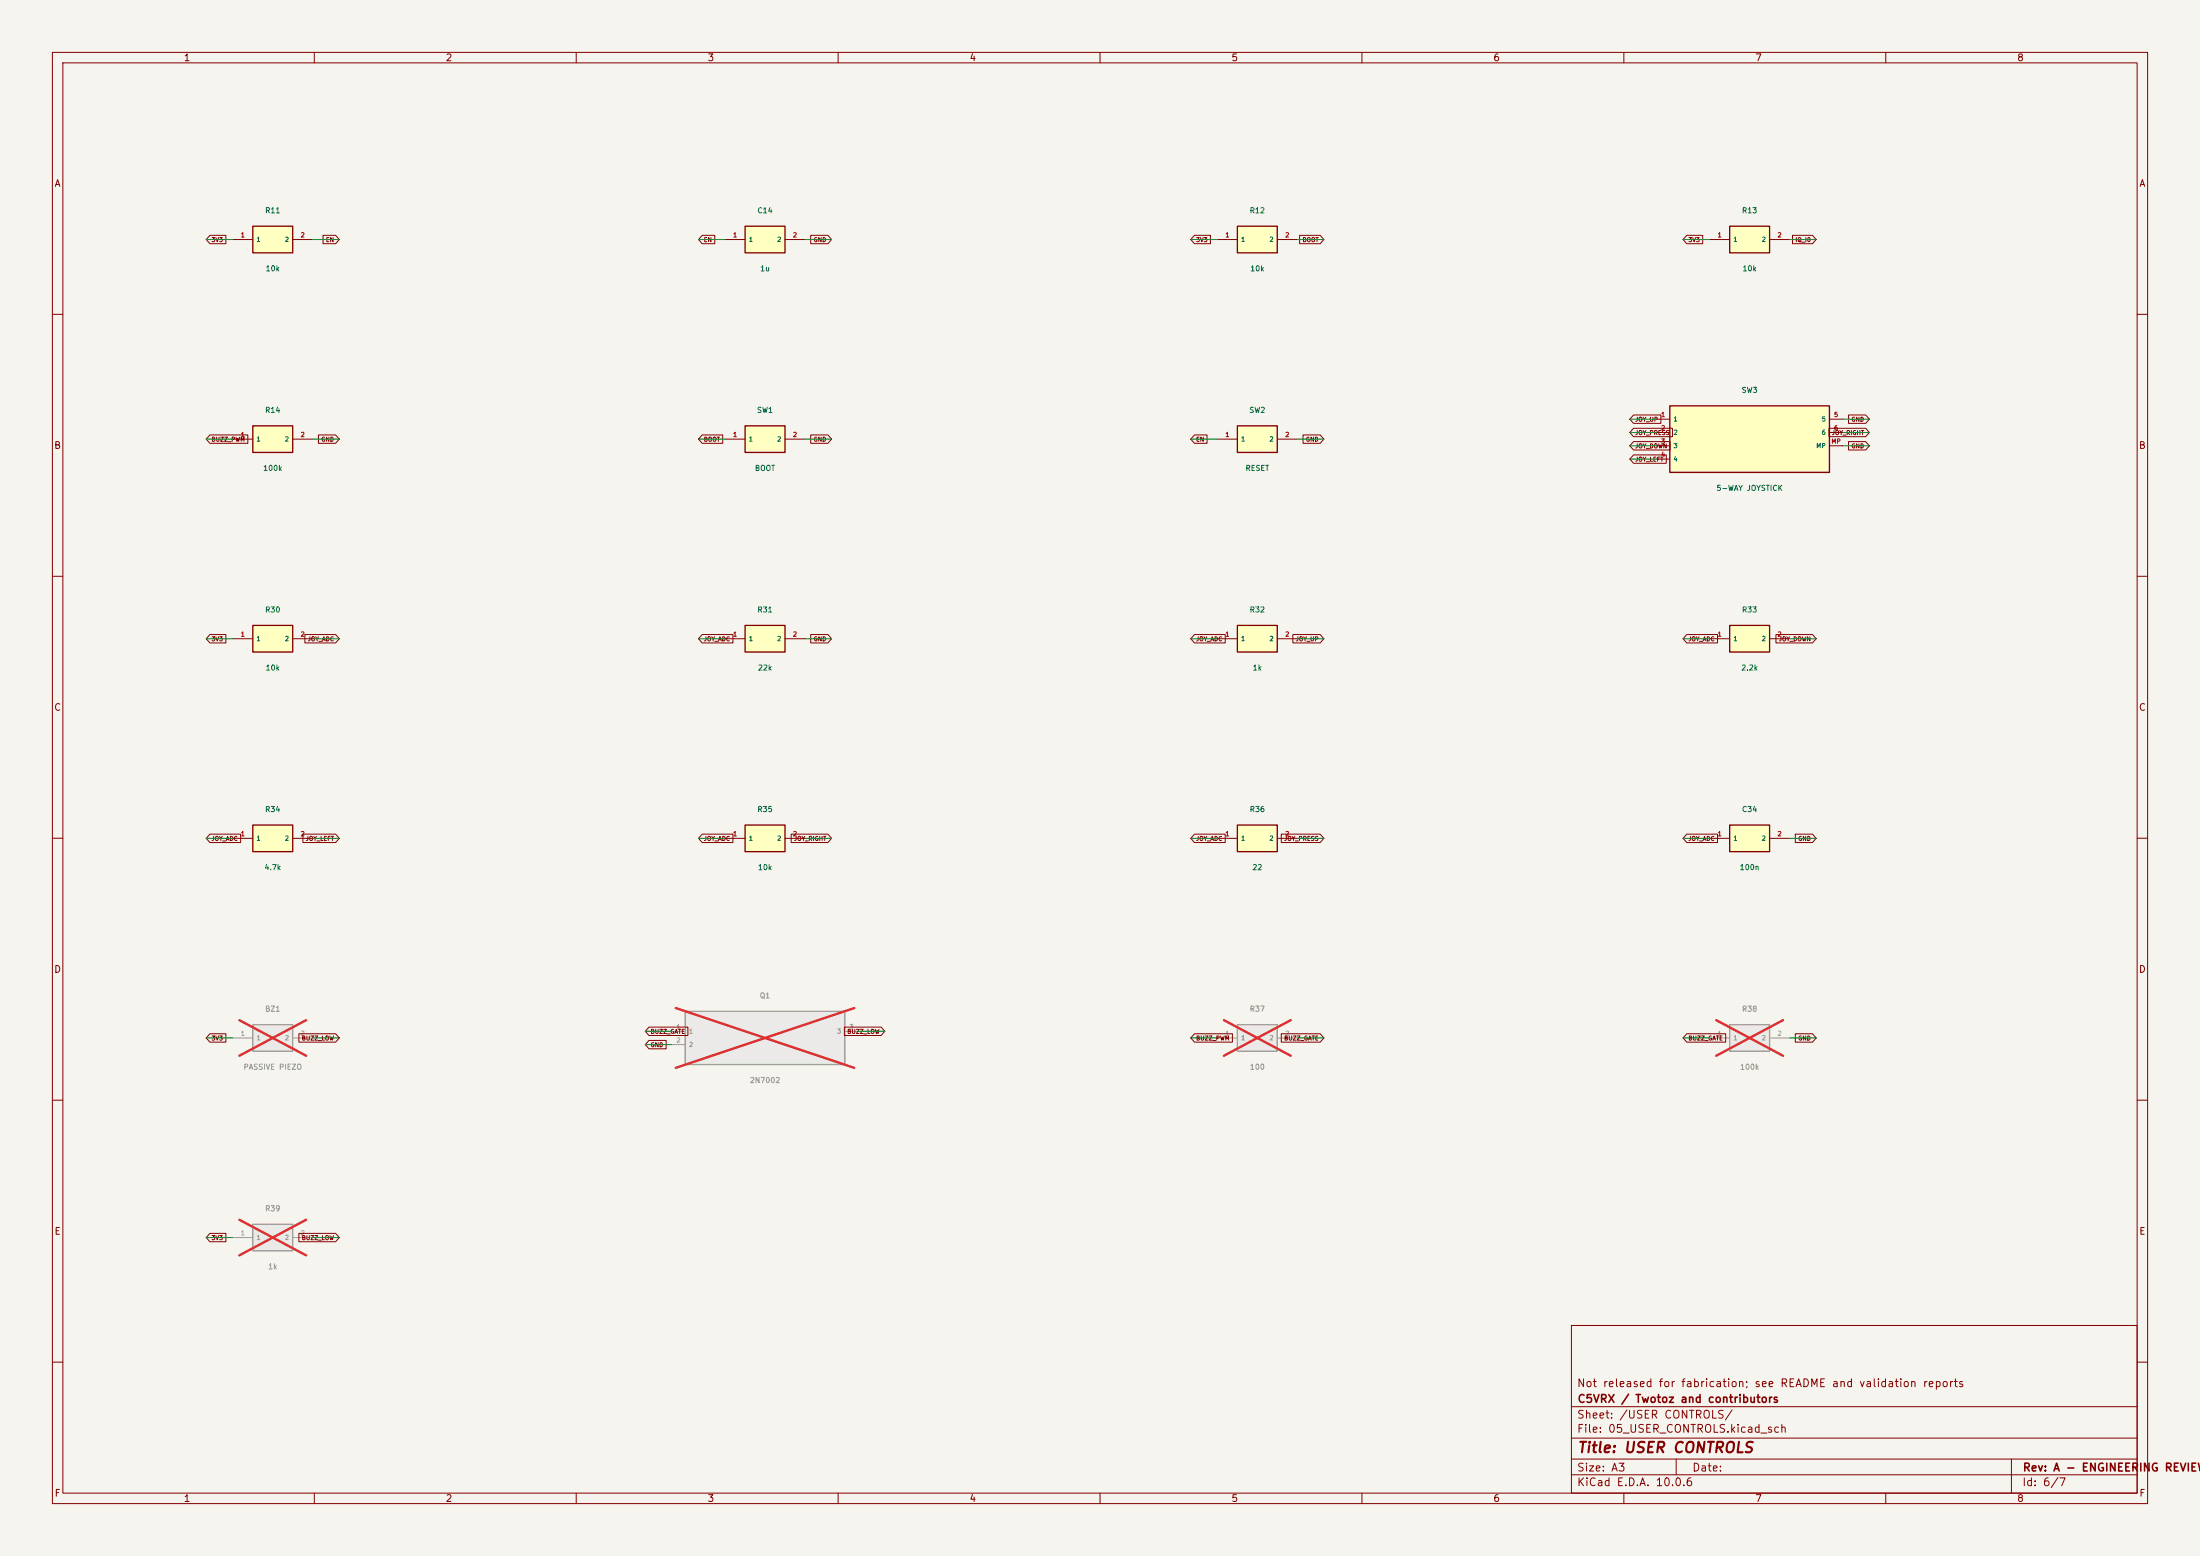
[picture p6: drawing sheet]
(kicad_sch (version 20260306) (generator "eeschema") (generator_version "10.0") (paper "A3") (title_block (title "USER CONTROLS") (rev "A - ENGINEERING REVIEW") (company "C5VRX / Twotoz and contributors") (comment 1 "Not released for fabrication; see README and validation reports"))(lib_symbols (symbol "PRO:R11" (pin_names (offset 0.6)) (exclude_from_sim no) (in_bom yes) (on_board yes)(property "Reference" "R11" (at 0 4.54 0) (effects (font (size 1 1)) ))(property "Value" "10k" (at 0 -4.54 0) (effects (font (size 1 1)) ))(symbol "R11_0_1" (rectangle (start -3.81 2.54) (end 3.81 -2.54) (stroke (width 0.254) (type default)) (fill (type background))))(symbol "R11_1_1"(pin passive line (at -7.62 0 0) (length 3.81) (name "1" (effects (font (size 0.85 0.85)) )) (number "1" (effects (font (size 0.85 0.85)) )))(pin passive line (at 7.62 0 180) (length 3.81) (name "2" (effects (font (size 0.85 0.85)) )) (number "2" (effects (font (size 0.85 0.85)) )))))(symbol "PRO:C14" (pin_names (offset 0.6)) (exclude_from_sim no) (in_bom yes) (on_board yes)(property "Reference" "C14" (at 0 4.54 0) (effects (font (size 1 1)) ))(property "Value" "1u" (at 0 -4.54 0) (effects (font (size 1 1)) ))(symbol "C14_0_1" (rectangle (start -3.81 2.54) (end 3.81 -2.54) (stroke (width 0.254) (type default)) (fill (type background))))(symbol "C14_1_1"(pin passive line (at -7.62 0 0) (length 3.81) (name "1" (effects (font (size 0.85 0.85)) )) (number "1" (effects (font (size 0.85 0.85)) )))(pin passive line (at 7.62 0 180) (length 3.81) (name "2" (effects (font (size 0.85 0.85)) )) (number "2" (effects (font (size 0.85 0.85)) )))))(symbol "PRO:R12" (pin_names (offset 0.6)) (exclude_from_sim no) (in_bom yes) (on_board yes)(property "Reference" "R12" (at 0 4.54 0) (effects (font (size 1 1)) ))(property "Value" "10k" (at 0 -4.54 0) (effects (font (size 1 1)) ))(symbol "R12_0_1" (rectangle (start -3.81 2.54) (end 3.81 -2.54) (stroke (width 0.254) (type default)) (fill (type background))))(symbol "R12_1_1"(pin passive line (at -7.62 0 0) (length 3.81) (name "1" (effects (font (size 0.85 0.85)) )) (number "1" (effects (font (size 0.85 0.85)) )))(pin passive line (at 7.62 0 180) (length 3.81) (name "2" (effects (font (size 0.85 0.85)) )) (number "2" (effects (font (size 0.85 0.85)) )))))(symbol "PRO:R13" (pin_names (offset 0.6)) (exclude_from_sim no) (in_bom yes) (on_board yes)(property "Reference" "R13" (at 0 4.54 0) (effects (font (size 1 1)) ))(property "Value" "10k" (at 0 -4.54 0) (effects (font (size 1 1)) ))(symbol "R13_0_1" (rectangle (start -3.81 2.54) (end 3.81 -2.54) (stroke (width 0.254) (type default)) (fill (type background))))(symbol "R13_1_1"(pin passive line (at -7.62 0 0) (length 3.81) (name "1" (effects (font (size 0.85 0.85)) )) (number "1" (effects (font (size 0.85 0.85)) )))(pin passive line (at 7.62 0 180) (length 3.81) (name "2" (effects (font (size 0.85 0.85)) )) (number "2" (effects (font (size 0.85 0.85)) )))))(symbol "PRO:R14" (pin_names (offset 0.6)) (exclude_from_sim no) (in_bom yes) (on_board yes)(property "Reference" "R14" (at 0 4.54 0) (effects (font (size 1 1)) ))(property "Value" "100k" (at 0 -4.54 0) (effects (font (size 1 1)) ))(symbol "R14_0_1" (rectangle (start -3.81 2.54) (end 3.81 -2.54) (stroke (width 0.254) (type default)) (fill (type background))))(symbol "R14_1_1"(pin passive line (at -7.62 0 0) (length 3.81) (name "1" (effects (font (size 0.85 0.85)) )) (number "1" (effects (font (size 0.85 0.85)) )))(pin passive line (at 7.62 0 180) (length 3.81) (name "2" (effects (font (size 0.85 0.85)) )) (number "2" (effects (font (size 0.85 0.85)) )))))(symbol "PRO:SW1" (pin_names (offset 0.6)) (exclude_from_sim no) (in_bom yes) (on_board yes)(property "Reference" "SW1" (at 0 4.54 0) (effects (font (size 1 1)) ))(property "Value" "BOOT" (at 0 -4.54 0) (effects (font (size 1 1)) ))(symbol "SW1_0_1" (rectangle (start -3.81 2.54) (end 3.81 -2.54) (stroke (width 0.254) (type default)) (fill (type background))))(symbol "SW1_1_1"(pin passive line (at -7.62 0 0) (length 3.81) (name "1" (effects (font (size 0.85 0.85)) )) (number "1" (effects (font (size 0.85 0.85)) )))(pin passive line (at 7.62 0 180) (length 3.81) (name "2" (effects (font (size 0.85 0.85)) )) (number "2" (effects (font (size 0.85 0.85)) )))))(symbol "PRO:SW2" (pin_names (offset 0.6)) (exclude_from_sim no) (in_bom yes) (on_board yes)(property "Reference" "SW2" (at 0 4.54 0) (effects (font (size 1 1)) ))(property "Value" "RESET" (at 0 -4.54 0) (effects (font (size 1 1)) ))(symbol "SW2_0_1" (rectangle (start -3.81 2.54) (end 3.81 -2.54) (stroke (width 0.254) (type default)) (fill (type background))))(symbol "SW2_1_1"(pin passive line (at -7.62 0 0) (length 3.81) (name "1" (effects (font (size 0.85 0.85)) )) (number "1" (effects (font (size 0.85 0.85)) )))(pin passive line (at 7.62 0 180) (length 3.81) (name "2" (effects (font (size 0.85 0.85)) )) (number "2" (effects (font (size 0.85 0.85)) )))))(symbol "PRO:SW3" (pin_names (offset 0.6)) (exclude_from_sim no) (in_bom yes) (on_board yes)(property "Reference" "SW3" (at 0 8.35 0) (effects (font (size 1 1)) ))(property "Value" "5-WAY JOYSTICK" (at 0 -8.35 0) (effects (font (size 1 1)) ))(symbol "SW3_0_1" (rectangle (start -15.24 6.35) (end 15.24 -6.35) (stroke (width 0.254) (type default)) (fill (type background))))(symbol "SW3_1_1"(pin passive line (at -17.78 3.81 0) (length 2.54) (name "1" (effects (font (size 0.85 0.85)) )) (number "1" (effects (font (size 0.85 0.85)) )))(pin passive line (at -17.78 1.27 0) (length 2.54) (name "2" (effects (font (size 0.85 0.85)) )) (number "2" (effects (font (size 0.85 0.85)) )))(pin passive line (at -17.78 -1.27 0) (length 2.54) (name "3" (effects (font (size 0.85 0.85)) )) (number "3" (effects (font (size 0.85 0.85)) )))(pin passive line (at -17.78 -3.81 0) (length 2.54) (name "4" (effects (font (size 0.85 0.85)) )) (number "4" (effects (font (size 0.85 0.85)) )))(pin passive line (at 17.78 3.81 180) (length 2.54) (name "5" (effects (font (size 0.85 0.85)) )) (number "5" (effects (font (size 0.85 0.85)) )))(pin passive line (at 17.78 1.27 180) (length 2.54) (name "6" (effects (font (size 0.85 0.85)) )) (number "6" (effects (font (size 0.85 0.85)) )))(pin passive line (at 17.78 -1.27 180) (length 2.54) (name "MP" (effects (font (size 0.85 0.85)) )) (number "MP" (effects (font (size 0.85 0.85)) )))))(symbol "PRO:R30" (pin_names (offset 0.6)) (exclude_from_sim no) (in_bom yes) (on_board yes)(property "Reference" "R30" (at 0 4.54 0) (effects (font (size 1 1)) ))(property "Value" "10k" (at 0 -4.54 0) (effects (font (size 1 1)) ))(symbol "R30_0_1" (rectangle (start -3.81 2.54) (end 3.81 -2.54) (stroke (width 0.254) (type default)) (fill (type background))))(symbol "R30_1_1"(pin passive line (at -7.62 0 0) (length 3.81) (name "1" (effects (font (size 0.85 0.85)) )) (number "1" (effects (font (size 0.85 0.85)) )))(pin passive line (at 7.62 0 180) (length 3.81) (name "2" (effects (font (size 0.85 0.85)) )) (number "2" (effects (font (size 0.85 0.85)) )))))(symbol "PRO:R31" (pin_names (offset 0.6)) (exclude_from_sim no) (in_bom yes) (on_board yes)(property "Reference" "R31" (at 0 4.54 0) (effects (font (size 1 1)) ))(property "Value" "22k" (at 0 -4.54 0) (effects (font (size 1 1)) ))(symbol "R31_0_1" (rectangle (start -3.81 2.54) (end 3.81 -2.54) (stroke (width 0.254) (type default)) (fill (type background))))(symbol "R31_1_1"(pin passive line (at -7.62 0 0) (length 3.81) (name "1" (effects (font (size 0.85 0.85)) )) (number "1" (effects (font (size 0.85 0.85)) )))(pin passive line (at 7.62 0 180) (length 3.81) (name "2" (effects (font (size 0.85 0.85)) )) (number "2" (effects (font (size 0.85 0.85)) )))))(symbol "PRO:R32" (pin_names (offset 0.6)) (exclude_from_sim no) (in_bom yes) (on_board yes)(property "Reference" "R32" (at 0 4.54 0) (effects (font (size 1 1)) ))(property "Value" "1k" (at 0 -4.54 0) (effects (font (size 1 1)) ))(symbol "R32_0_1" (rectangle (start -3.81 2.54) (end 3.81 -2.54) (stroke (width 0.254) (type default)) (fill (type background))))(symbol "R32_1_1"(pin passive line (at -7.62 0 0) (length 3.81) (name "1" (effects (font (size 0.85 0.85)) )) (number "1" (effects (font (size 0.85 0.85)) )))(pin passive line (at 7.62 0 180) (length 3.81) (name "2" (effects (font (size 0.85 0.85)) )) (number "2" (effects (font (size 0.85 0.85)) )))))(symbol "PRO:R33" (pin_names (offset 0.6)) (exclude_from_sim no) (in_bom yes) (on_board yes)(property "Reference" "R33" (at 0 4.54 0) (effects (font (size 1 1)) ))(property "Value" "2.2k" (at 0 -4.54 0) (effects (font (size 1 1)) ))(symbol "R33_0_1" (rectangle (start -3.81 2.54) (end 3.81 -2.54) (stroke (width 0.254) (type default)) (fill (type background))))(symbol "R33_1_1"(pin passive line (at -7.62 0 0) (length 3.81) (name "1" (effects (font (size 0.85 0.85)) )) (number "1" (effects (font (size 0.85 0.85)) )))(pin passive line (at 7.62 0 180) (length 3.81) (name "2" (effects (font (size 0.85 0.85)) )) (number "2" (effects (font (size 0.85 0.85)) )))))(symbol "PRO:R34" (pin_names (offset 0.6)) (exclude_from_sim no) (in_bom yes) (on_board yes)(property "Reference" "R34" (at 0 4.54 0) (effects (font (size 1 1)) ))(property "Value" "4.7k" (at 0 -4.54 0) (effects (font (size 1 1)) ))(symbol "R34_0_1" (rectangle (start -3.81 2.54) (end 3.81 -2.54) (stroke (width 0.254) (type default)) (fill (type background))))(symbol "R34_1_1"(pin passive line (at -7.62 0 0) (length 3.81) (name "1" (effects (font (size 0.85 0.85)) )) (number "1" (effects (font (size 0.85 0.85)) )))(pin passive line (at 7.62 0 180) (length 3.81) (name "2" (effects (font (size 0.85 0.85)) )) (number "2" (effects (font (size 0.85 0.85)) )))))(symbol "PRO:R35" (pin_names (offset 0.6)) (exclude_from_sim no) (in_bom yes) (on_board yes)(property "Reference" "R35" (at 0 4.54 0) (effects (font (size 1 1)) ))(property "Value" "10k" (at 0 -4.54 0) (effects (font (size 1 1)) ))(symbol "R35_0_1" (rectangle (start -3.81 2.54) (end 3.81 -2.54) (stroke (width 0.254) (type default)) (fill (type background))))(symbol "R35_1_1"(pin passive line (at -7.62 0 0) (length 3.81) (name "1" (effects (font (size 0.85 0.85)) )) (number "1" (effects (font (size 0.85 0.85)) )))(pin passive line (at 7.62 0 180) (length 3.81) (name "2" (effects (font (size 0.85 0.85)) )) (number "2" (effects (font (size 0.85 0.85)) )))))(symbol "PRO:R36" (pin_names (offset 0.6)) (exclude_from_sim no) (in_bom yes) (on_board yes)(property "Reference" "R36" (at 0 4.54 0) (effects (font (size 1 1)) ))(property "Value" "22" (at 0 -4.54 0) (effects (font (size 1 1)) ))(symbol "R36_0_1" (rectangle (start -3.81 2.54) (end 3.81 -2.54) (stroke (width 0.254) (type default)) (fill (type background))))(symbol "R36_1_1"(pin passive line (at -7.62 0 0) (length 3.81) (name "1" (effects (font (size 0.85 0.85)) )) (number "1" (effects (font (size 0.85 0.85)) )))(pin passive line (at 7.62 0 180) (length 3.81) (name "2" (effects (font (size 0.85 0.85)) )) (number "2" (effects (font (size 0.85 0.85)) )))))(symbol "PRO:C34" (pin_names (offset 0.6)) (exclude_from_sim no) (in_bom yes) (on_board yes)(property "Reference" "C34" (at 0 4.54 0) (effects (font (size 1 1)) ))(property "Value" "100n" (at 0 -4.54 0) (effects (font (size 1 1)) ))(symbol "C34_0_1" (rectangle (start -3.81 2.54) (end 3.81 -2.54) (stroke (width 0.254) (type default)) (fill (type background))))(symbol "C34_1_1"(pin passive line (at -7.62 0 0) (length 3.81) (name "1" (effects (font (size 0.85 0.85)) )) (number "1" (effects (font (size 0.85 0.85)) )))(pin passive line (at 7.62 0 180) (length 3.81) (name "2" (effects (font (size 0.85 0.85)) )) (number "2" (effects (font (size 0.85 0.85)) )))))(symbol "PRO:BZ1" (pin_names (offset 0.6)) (exclude_from_sim no) (in_bom yes) (on_board yes)(property "Reference" "BZ1" (at 0 4.54 0) (effects (font (size 1 1)) ))(property "Value" "PASSIVE PIEZO" (at 0 -4.54 0) (effects (font (size 1 1)) ))(symbol "BZ1_0_1" (rectangle (start -3.81 2.54) (end 3.81 -2.54) (stroke (width 0.254) (type default)) (fill (type background))))(symbol "BZ1_1_1"(pin passive line (at -7.62 0 0) (length 3.81) (name "1" (effects (font (size 0.85 0.85)) )) (number "1" (effects (font (size 0.85 0.85)) )))(pin passive line (at 7.62 0 180) (length 3.81) (name "2" (effects (font (size 0.85 0.85)) )) (number "2" (effects (font (size 0.85 0.85)) )))))(symbol "PRO:Q1" (pin_names (offset 0.6)) (exclude_from_sim no) (in_bom yes) (on_board yes)(property "Reference" "Q1" (at 0 7.08 0) (effects (font (size 1 1)) ))(property "Value" "2N7002" (at 0 -7.08 0) (effects (font (size 1 1)) ))(symbol "Q1_0_1" (rectangle (start -15.24 5.08) (end 15.24 -5.08) (stroke (width 0.254) (type default)) (fill (type background))))(symbol "Q1_1_1"(pin passive line (at -17.78 1.27 0) (length 2.54) (name "1" (effects (font (size 0.85 0.85)) )) (number "1" (effects (font (size 0.85 0.85)) )))(pin passive line (at -17.78 -1.27 0) (length 2.54) (name "2" (effects (font (size 0.85 0.85)) )) (number "2" (effects (font (size 0.85 0.85)) )))(pin passive line (at 17.78 1.27 180) (length 2.54) (name "3" (effects (font (size 0.85 0.85)) )) (number "3" (effects (font (size 0.85 0.85)) )))))(symbol "PRO:R37" (pin_names (offset 0.6)) (exclude_from_sim no) (in_bom yes) (on_board yes)(property "Reference" "R37" (at 0 4.54 0) (effects (font (size 1 1)) ))(property "Value" "100" (at 0 -4.54 0) (effects (font (size 1 1)) ))(symbol "R37_0_1" (rectangle (start -3.81 2.54) (end 3.81 -2.54) (stroke (width 0.254) (type default)) (fill (type background))))(symbol "R37_1_1"(pin passive line (at -7.62 0 0) (length 3.81) (name "1" (effects (font (size 0.85 0.85)) )) (number "1" (effects (font (size 0.85 0.85)) )))(pin passive line (at 7.62 0 180) (length 3.81) (name "2" (effects (font (size 0.85 0.85)) )) (number "2" (effects (font (size 0.85 0.85)) )))))(symbol "PRO:R38" (pin_names (offset 0.6)) (exclude_from_sim no) (in_bom yes) (on_board yes)(property "Reference" "R38" (at 0 4.54 0) (effects (font (size 1 1)) ))(property "Value" "100k" (at 0 -4.54 0) (effects (font (size 1 1)) ))(symbol "R38_0_1" (rectangle (start -3.81 2.54) (end 3.81 -2.54) (stroke (width 0.254) (type default)) (fill (type background))))(symbol "R38_1_1"(pin passive line (at -7.62 0 0) (length 3.81) (name "1" (effects (font (size 0.85 0.85)) )) (number "1" (effects (font (size 0.85 0.85)) )))(pin passive line (at 7.62 0 180) (length 3.81) (name "2" (effects (font (size 0.85 0.85)) )) (number "2" (effects (font (size 0.85 0.85)) )))))(symbol "PRO:R39" (pin_names (offset 0.6)) (exclude_from_sim no) (in_bom yes) (on_board yes)(property "Reference" "R39" (at 0 4.54 0) (effects (font (size 1 1)) ))(property "Value" "1k" (at 0 -4.54 0) (effects (font (size 1 1)) ))(symbol "R39_0_1" (rectangle (start -3.81 2.54) (end 3.81 -2.54) (stroke (width 0.254) (type default)) (fill (type background))))(symbol "R39_1_1"(pin passive line (at -7.62 0 0) (length 3.81) (name "1" (effects (font (size 0.85 0.85)) )) (number "1" (effects (font (size 0.85 0.85)) )))(pin passive line (at 7.62 0 180) (length 3.81) (name "2" (effects (font (size 0.85 0.85)) )) (number "2" (effects (font (size 0.85 0.85)) ))))))(symbol (lib_id "PRO:R11") (at 52.07 45.72 0) (unit 1) (exclude_from_sim no) (in_bom yes) (on_board yes) (dnp no)(property "Reference" "R11" (at 52.07 40.18 0) (effects (font (size 1 1)) ))(property "Value" "10k" (at 52.07 51.26 0) (effects (font (size 1 1)) ))(property "Footprint" "PRO:Resistor_SMD__R_0402_1005Metric" (at 52.07 45.72 0) (effects (font (size 1 1)) (hide yes)))(property "Datasheet" "" (at 52.07 45.72 0) (effects (font (size 1 1)) (hide yes)))(property "MPN" "RC0402FR-0710KL" (at 52.07 45.72 0) (effects (font (size 1 1)) (hide yes)))(pin "1")(pin "2"))(wire (pts (xy 44.45 45.72) (xy 39.37 45.72)) (stroke (width 0) (type default)))(global_label "3V3" (shape input) (at 39.37 45.72 0) (effects (font (size 0.8 0.8)) (justify left))(property "Intersheetrefs" "${INTERSHEET_REFS}" (at 39.37 45.72 0) (effects (font (size 0.8 0.8)) (hide yes))))(wire (pts (xy 59.69 45.72) (xy 64.77 45.72)) (stroke (width 0) (type default)))(global_label "EN" (shape input) (at 64.77 45.72 180) (effects (font (size 0.8 0.8)) (justify right))(property "Intersheetrefs" "${INTERSHEET_REFS}" (at 64.77 45.72 0) (effects (font (size 0.8 0.8)) (hide yes))))(symbol (lib_id "PRO:C14") (at 146.05 45.72 0) (unit 1) (exclude_from_sim no) (in_bom yes) (on_board yes) (dnp no)(property "Reference" "C14" (at 146.05 40.18 0) (effects (font (size 1 1)) ))(property "Value" "1u" (at 146.05 51.26 0) (effects (font (size 1 1)) ))(property "Footprint" "PRO:Capacitor_SMD__C_0402_1005Metric" (at 146.05 45.72 0) (effects (font (size 1 1)) (hide yes)))(property "Datasheet" "" (at 146.05 45.72 0) (effects (font (size 1 1)) (hide yes)))(property "MPN" "GRM155R61A105KE15D" (at 146.05 45.72 0) (effects (font (size 1 1)) (hide yes)))(pin "1")(pin "2"))(wire (pts (xy 138.43 45.72) (xy 133.35 45.72)) (stroke (width 0) (type default)))(global_label "EN" (shape input) (at 133.35 45.72 0) (effects (font (size 0.8 0.8)) (justify left))(property "Intersheetrefs" "${INTERSHEET_REFS}" (at 133.35 45.72 0) (effects (font (size 0.8 0.8)) (hide yes))))(wire (pts (xy 153.67 45.72) (xy 158.75 45.72)) (stroke (width 0) (type default)))(global_label "GND" (shape input) (at 158.75 45.72 180) (effects (font (size 0.8 0.8)) (justify right))(property "Intersheetrefs" "${INTERSHEET_REFS}" (at 158.75 45.72 0) (effects (font (size 0.8 0.8)) (hide yes))))(symbol (lib_id "PRO:R12") (at 240.03 45.72 0) (unit 1) (exclude_from_sim no) (in_bom yes) (on_board yes) (dnp no)(property "Reference" "R12" (at 240.03 40.18 0) (effects (font (size 1 1)) ))(property "Value" "10k" (at 240.03 51.26 0) (effects (font (size 1 1)) ))(property "Footprint" "PRO:Resistor_SMD__R_0402_1005Metric" (at 240.03 45.72 0) (effects (font (size 1 1)) (hide yes)))(property "Datasheet" "" (at 240.03 45.72 0) (effects (font (size 1 1)) (hide yes)))(property "MPN" "RC0402FR-0710KL" (at 240.03 45.72 0) (effects (font (size 1 1)) (hide yes)))(pin "1")(pin "2"))(wire (pts (xy 232.41 45.72) (xy 227.33 45.72)) (stroke (width 0) (type default)))(global_label "3V3" (shape input) (at 227.33 45.72 0) (effects (font (size 0.8 0.8)) (justify left))(property "Intersheetrefs" "${INTERSHEET_REFS}" (at 227.33 45.72 0) (effects (font (size 0.8 0.8)) (hide yes))))(wire (pts (xy 247.65 45.72) (xy 252.73 45.72)) (stroke (width 0) (type default)))(global_label "BOOT" (shape input) (at 252.73 45.72 180) (effects (font (size 0.8 0.8)) (justify right))(property "Intersheetrefs" "${INTERSHEET_REFS}" (at 252.73 45.72 0) (effects (font (size 0.8 0.8)) (hide yes))))(symbol (lib_id "PRO:R13") (at 334.01 45.72 0) (unit 1) (exclude_from_sim no) (in_bom yes) (on_board yes) (dnp no)(property "Reference" "R13" (at 334.01 40.18 0) (effects (font (size 1 1)) ))(property "Value" "10k" (at 334.01 51.26 0) (effects (font (size 1 1)) ))(property "Footprint" "PRO:Resistor_SMD__R_0402_1005Metric" (at 334.01 45.72 0) (effects (font (size 1 1)) (hide yes)))(property "Datasheet" "" (at 334.01 45.72 0) (effects (font (size 1 1)) (hide yes)))(property "MPN" "RC0402FR-0710KL" (at 334.01 45.72 0) (effects (font (size 1 1)) (hide yes)))(pin "1")(pin "2"))(wire (pts (xy 326.39 45.72) (xy 321.31 45.72)) (stroke (width 0) (type default)))(global_label "3V3" (shape input) (at 321.31 45.72 0) (effects (font (size 0.8 0.8)) (justify left))(property "Intersheetrefs" "${INTERSHEET_REFS}" (at 321.31 45.72 0) (effects (font (size 0.8 0.8)) (hide yes))))(wire (pts (xy 341.63 45.72) (xy 346.71 45.72)) (stroke (width 0) (type default)))(global_label "IQ_I0" (shape input) (at 346.71 45.72 180) (effects (font (size 0.8 0.8)) (justify right))(property "Intersheetrefs" "${INTERSHEET_REFS}" (at 346.71 45.72 0) (effects (font (size 0.8 0.8)) (hide yes))))(symbol (lib_id "PRO:R14") (at 52.07 83.82000000000001 0) (unit 1) (exclude_from_sim no) (in_bom yes) (on_board yes) (dnp no)(property "Reference" "R14" (at 52.07 78.28 0) (effects (font (size 1 1)) ))(property "Value" "100k" (at 52.07 89.36000000000001 0) (effects (font (size 1 1)) ))(property "Footprint" "PRO:Resistor_SMD__R_0402_1005Metric" (at 52.07 83.82000000000001 0) (effects (font (size 1 1)) (hide yes)))(property "Datasheet" "" (at 52.07 83.82000000000001 0) (effects (font (size 1 1)) (hide yes)))(property "MPN" "RC0402FR-07100KL" (at 52.07 83.82000000000001 0) (effects (font (size 1 1)) (hide yes)))(pin "1")(pin "2"))(wire (pts (xy 44.45 83.82) (xy 39.37 83.82)) (stroke (width 0) (type default)))(global_label "BUZZ_PWM" (shape input) (at 39.37 83.82 0) (effects (font (size 0.8 0.8)) (justify left))(property "Intersheetrefs" "${INTERSHEET_REFS}" (at 39.37 83.82 0) (effects (font (size 0.8 0.8)) (hide yes))))(wire (pts (xy 59.69 83.82) (xy 64.77 83.82)) (stroke (width 0) (type default)))(global_label "GND" (shape input) (at 64.77 83.82 180) (effects (font (size 0.8 0.8)) (justify right))(property "Intersheetrefs" "${INTERSHEET_REFS}" (at 64.77 83.82 0) (effects (font (size 0.8 0.8)) (hide yes))))(symbol (lib_id "PRO:SW1") (at 146.05 83.82000000000001 0) (unit 1) (exclude_from_sim no) (in_bom yes) (on_board yes) (dnp no)(property "Reference" "SW1" (at 146.05 78.28 0) (effects (font (size 1 1)) ))(property "Value" "BOOT" (at 146.05 89.36000000000001 0) (effects (font (size 1 1)) ))(property "Footprint" "PRO:Button_Switch_SMD__SW_SPST_B3U-1000P" (at 146.05 83.82000000000001 0) (effects (font (size 1 1)) (hide yes)))(property "Datasheet" "" (at 146.05 83.82000000000001 0) (effects (font (size 1 1)) (hide yes)))(property "MPN" "B3U-1000P" (at 146.05 83.82000000000001 0) (effects (font (size 1 1)) (hide yes)))(pin "1")(pin "2"))(wire (pts (xy 138.43 83.82) (xy 133.35 83.82)) (stroke (width 0) (type default)))(global_label "BOOT" (shape input) (at 133.35 83.82 0) (effects (font (size 0.8 0.8)) (justify left))(property "Intersheetrefs" "${INTERSHEET_REFS}" (at 133.35 83.82 0) (effects (font (size 0.8 0.8)) (hide yes))))(wire (pts (xy 153.67 83.82) (xy 158.75 83.82)) (stroke (width 0) (type default)))(global_label "GND" (shape input) (at 158.75 83.82 180) (effects (font (size 0.8 0.8)) (justify right))(property "Intersheetrefs" "${INTERSHEET_REFS}" (at 158.75 83.82 0) (effects (font (size 0.8 0.8)) (hide yes))))(symbol (lib_id "PRO:SW2") (at 240.03 83.82000000000001 0) (unit 1) (exclude_from_sim no) (in_bom yes) (on_board yes) (dnp no)(property "Reference" "SW2" (at 240.03 78.28 0) (effects (font (size 1 1)) ))(property "Value" "RESET" (at 240.03 89.36000000000001 0) (effects (font (size 1 1)) ))(property "Footprint" "PRO:Button_Switch_SMD__SW_SPST_B3U-1000P" (at 240.03 83.82000000000001 0) (effects (font (size 1 1)) (hide yes)))(property "Datasheet" "" (at 240.03 83.82000000000001 0) (effects (font (size 1 1)) (hide yes)))(property "MPN" "B3U-1000P" (at 240.03 83.82000000000001 0) (effects (font (size 1 1)) (hide yes)))(pin "1")(pin "2"))(wire (pts (xy 232.41 83.82) (xy 227.33 83.82)) (stroke (width 0) (type default)))(global_label "EN" (shape input) (at 227.33 83.82 0) (effects (font (size 0.8 0.8)) (justify left))(property "Intersheetrefs" "${INTERSHEET_REFS}" (at 227.33 83.82 0) (effects (font (size 0.8 0.8)) (hide yes))))(wire (pts (xy 247.65 83.82) (xy 252.73 83.82)) (stroke (width 0) (type default)))(global_label "GND" (shape input) (at 252.73 83.82 180) (effects (font (size 0.8 0.8)) (justify right))(property "Intersheetrefs" "${INTERSHEET_REFS}" (at 252.73 83.82 0) (effects (font (size 0.8 0.8)) (hide yes))))(symbol (lib_id "PRO:SW3") (at 334.01 83.82000000000001 0) (unit 1) (exclude_from_sim no) (in_bom yes) (on_board yes) (dnp no)(property "Reference" "SW3" (at 334.01 74.47000000000001 0) (effects (font (size 1 1)) ))(property "Value" "5-WAY JOYSTICK" (at 334.01 93.17 0) (effects (font (size 1 1)) ))(property "Footprint" "PRO:SW_SKRHABE010_SMD" (at 334.01 83.82000000000001 0) (effects (font (size 1 1)) (hide yes)))(property "Datasheet" "" (at 334.01 83.82000000000001 0) (effects (font (size 1 1)) (hide yes)))(property "MPN" "SKRHABE010" (at 334.01 83.82000000000001 0) (effects (font (size 1 1)) (hide yes)))(pin "1")(pin "2")(pin "3")(pin "4")(pin "5")(pin "6")(pin "MP"))(wire (pts (xy 316.23 80.01) (xy 311.15 80.01)) (stroke (width 0) (type default)))(global_label "JOY_UP" (shape input) (at 311.15 80.01 0) (effects (font (size 0.8 0.8)) (justify left))(property "Intersheetrefs" "${INTERSHEET_REFS}" (at 311.15 80.01 0) (effects (font (size 0.8 0.8)) (hide yes))))(wire (pts (xy 316.23 82.55) (xy 311.15 82.55)) (stroke (width 0) (type default)))(global_label "JOY_PRESS" (shape input) (at 311.15 82.55 0) (effects (font (size 0.8 0.8)) (justify left))(property "Intersheetrefs" "${INTERSHEET_REFS}" (at 311.15 82.55 0) (effects (font (size 0.8 0.8)) (hide yes))))(wire (pts (xy 316.23 85.09) (xy 311.15 85.09)) (stroke (width 0) (type default)))(global_label "JOY_DOWN" (shape input) (at 311.15 85.09 0) (effects (font (size 0.8 0.8)) (justify left))(property "Intersheetrefs" "${INTERSHEET_REFS}" (at 311.15 85.09 0) (effects (font (size 0.8 0.8)) (hide yes))))(wire (pts (xy 316.23 87.63) (xy 311.15 87.63)) (stroke (width 0) (type default)))(global_label "JOY_LEFT" (shape input) (at 311.15 87.63 0) (effects (font (size 0.8 0.8)) (justify left))(property "Intersheetrefs" "${INTERSHEET_REFS}" (at 311.15 87.63 0) (effects (font (size 0.8 0.8)) (hide yes))))(wire (pts (xy 351.79 80.01) (xy 356.87 80.01)) (stroke (width 0) (type default)))(global_label "GND" (shape input) (at 356.87 80.01 180) (effects (font (size 0.8 0.8)) (justify right))(property "Intersheetrefs" "${INTERSHEET_REFS}" (at 356.87 80.01 0) (effects (font (size 0.8 0.8)) (hide yes))))(wire (pts (xy 351.79 82.55) (xy 356.87 82.55)) (stroke (width 0) (type default)))(global_label "JOY_RIGHT" (shape input) (at 356.87 82.55 180) (effects (font (size 0.8 0.8)) (justify right))(property "Intersheetrefs" "${INTERSHEET_REFS}" (at 356.87 82.55 0) (effects (font (size 0.8 0.8)) (hide yes))))(wire (pts (xy 351.79 85.09) (xy 356.87 85.09)) (stroke (width 0) (type default)))(global_label "GND" (shape input) (at 356.87 85.09 180) (effects (font (size 0.8 0.8)) (justify right))(property "Intersheetrefs" "${INTERSHEET_REFS}" (at 356.87 85.09 0) (effects (font (size 0.8 0.8)) (hide yes))))(symbol (lib_id "PRO:R30") (at 52.07 121.92 0) (unit 1) (exclude_from_sim no) (in_bom yes) (on_board yes) (dnp no)(property "Reference" "R30" (at 52.07 116.38 0) (effects (font (size 1 1)) ))(property "Value" "10k" (at 52.07 127.46000000000001 0) (effects (font (size 1 1)) ))(property "Footprint" "PRO:Resistor_SMD__R_0402_1005Metric" (at 52.07 121.92 0) (effects (font (size 1 1)) (hide yes)))(property "Datasheet" "" (at 52.07 121.92 0) (effects (font (size 1 1)) (hide yes)))(property "MPN" "RC0402FR-0710KL" (at 52.07 121.92 0) (effects (font (size 1 1)) (hide yes)))(pin "1")(pin "2"))(wire (pts (xy 44.45 121.92) (xy 39.37 121.92)) (stroke (width 0) (type default)))(global_label "3V3" (shape input) (at 39.37 121.92 0) (effects (font (size 0.8 0.8)) (justify left))(property "Intersheetrefs" "${INTERSHEET_REFS}" (at 39.37 121.92 0) (effects (font (size 0.8 0.8)) (hide yes))))(wire (pts (xy 59.69 121.92) (xy 64.77 121.92)) (stroke (width 0) (type default)))(global_label "JOY_ADC" (shape input) (at 64.77 121.92 180) (effects (font (size 0.8 0.8)) (justify right))(property "Intersheetrefs" "${INTERSHEET_REFS}" (at 64.77 121.92 0) (effects (font (size 0.8 0.8)) (hide yes))))(symbol (lib_id "PRO:R31") (at 146.05 121.92 0) (unit 1) (exclude_from_sim no) (in_bom yes) (on_board yes) (dnp no)(property "Reference" "R31" (at 146.05 116.38 0) (effects (font (size 1 1)) ))(property "Value" "22k" (at 146.05 127.46000000000001 0) (effects (font (size 1 1)) ))(property "Footprint" "PRO:Resistor_SMD__R_0402_1005Metric" (at 146.05 121.92 0) (effects (font (size 1 1)) (hide yes)))(property "Datasheet" "" (at 146.05 121.92 0) (effects (font (size 1 1)) (hide yes)))(property "MPN" "RC0402FR-0722KL" (at 146.05 121.92 0) (effects (font (size 1 1)) (hide yes)))(pin "1")(pin "2"))(wire (pts (xy 138.43 121.92) (xy 133.35 121.92)) (stroke (width 0) (type default)))(global_label "JOY_ADC" (shape input) (at 133.35 121.92 0) (effects (font (size 0.8 0.8)) (justify left))(property "Intersheetrefs" "${INTERSHEET_REFS}" (at 133.35 121.92 0) (effects (font (size 0.8 0.8)) (hide yes))))(wire (pts (xy 153.67 121.92) (xy 158.75 121.92)) (stroke (width 0) (type default)))(global_label "GND" (shape input) (at 158.75 121.92 180) (effects (font (size 0.8 0.8)) (justify right))(property "Intersheetrefs" "${INTERSHEET_REFS}" (at 158.75 121.92 0) (effects (font (size 0.8 0.8)) (hide yes))))(symbol (lib_id "PRO:R32") (at 240.03 121.92 0) (unit 1) (exclude_from_sim no) (in_bom yes) (on_board yes) (dnp no)(property "Reference" "R32" (at 240.03 116.38 0) (effects (font (size 1 1)) ))(property "Value" "1k" (at 240.03 127.46000000000001 0) (effects (font (size 1 1)) ))(property "Footprint" "PRO:Resistor_SMD__R_0402_1005Metric" (at 240.03 121.92 0) (effects (font (size 1 1)) (hide yes)))(property "Datasheet" "" (at 240.03 121.92 0) (effects (font (size 1 1)) (hide yes)))(property "MPN" "RC0402FR-071KL" (at 240.03 121.92 0) (effects (font (size 1 1)) (hide yes)))(pin "1")(pin "2"))(wire (pts (xy 232.41 121.92) (xy 227.33 121.92)) (stroke (width 0) (type default)))(global_label "JOY_ADC" (shape input) (at 227.33 121.92 0) (effects (font (size 0.8 0.8)) (justify left))(property "Intersheetrefs" "${INTERSHEET_REFS}" (at 227.33 121.92 0) (effects (font (size 0.8 0.8)) (hide yes))))(wire (pts (xy 247.65 121.92) (xy 252.73 121.92)) (stroke (width 0) (type default)))(global_label "JOY_UP" (shape input) (at 252.73 121.92 180) (effects (font (size 0.8 0.8)) (justify right))(property "Intersheetrefs" "${INTERSHEET_REFS}" (at 252.73 121.92 0) (effects (font (size 0.8 0.8)) (hide yes))))(symbol (lib_id "PRO:R33") (at 334.01 121.92 0) (unit 1) (exclude_from_sim no) (in_bom yes) (on_board yes) (dnp no)(property "Reference" "R33" (at 334.01 116.38 0) (effects (font (size 1 1)) ))(property "Value" "2.2k" (at 334.01 127.46000000000001 0) (effects (font (size 1 1)) ))(property "Footprint" "PRO:Resistor_SMD__R_0402_1005Metric" (at 334.01 121.92 0) (effects (font (size 1 1)) (hide yes)))(property "Datasheet" "" (at 334.01 121.92 0) (effects (font (size 1 1)) (hide yes)))(property "MPN" "RC0402FR-072K2L" (at 334.01 121.92 0) (effects (font (size 1 1)) (hide yes)))(pin "1")(pin "2"))(wire (pts (xy 326.39 121.92) (xy 321.31 121.92)) (stroke (width 0) (type default)))(global_label "JOY_ADC" (shape input) (at 321.31 121.92 0) (effects (font (size 0.8 0.8)) (justify left))(property "Intersheetrefs" "${INTERSHEET_REFS}" (at 321.31 121.92 0) (effects (font (size 0.8 0.8)) (hide yes))))(wire (pts (xy 341.63 121.92) (xy 346.71 121.92)) (stroke (width 0) (type default)))(global_label "JOY_DOWN" (shape input) (at 346.71 121.92 180) (effects (font (size 0.8 0.8)) (justify right))(property "Intersheetrefs" "${INTERSHEET_REFS}" (at 346.71 121.92 0) (effects (font (size 0.8 0.8)) (hide yes))))(symbol (lib_id "PRO:R34") (at 52.07 160.02 0) (unit 1) (exclude_from_sim no) (in_bom yes) (on_board yes) (dnp no)(property "Reference" "R34" (at 52.07 154.48000000000002 0) (effects (font (size 1 1)) ))(property "Value" "4.7k" (at 52.07 165.56 0) (effects (font (size 1 1)) ))(property "Footprint" "PRO:Resistor_SMD__R_0402_1005Metric" (at 52.07 160.02 0) (effects (font (size 1 1)) (hide yes)))(property "Datasheet" "" (at 52.07 160.02 0) (effects (font (size 1 1)) (hide yes)))(property "MPN" "RC0402FR-074K7L" (at 52.07 160.02 0) (effects (font (size 1 1)) (hide yes)))(pin "1")(pin "2"))(wire (pts (xy 44.45 160.02) (xy 39.37 160.02)) (stroke (width 0) (type default)))(global_label "JOY_ADC" (shape input) (at 39.37 160.02 0) (effects (font (size 0.8 0.8)) (justify left))(property "Intersheetrefs" "${INTERSHEET_REFS}" (at 39.37 160.02 0) (effects (font (size 0.8 0.8)) (hide yes))))(wire (pts (xy 59.69 160.02) (xy 64.77 160.02)) (stroke (width 0) (type default)))(global_label "JOY_LEFT" (shape input) (at 64.77 160.02 180) (effects (font (size 0.8 0.8)) (justify right))(property "Intersheetrefs" "${INTERSHEET_REFS}" (at 64.77 160.02 0) (effects (font (size 0.8 0.8)) (hide yes))))(symbol (lib_id "PRO:R35") (at 146.05 160.02 0) (unit 1) (exclude_from_sim no) (in_bom yes) (on_board yes) (dnp no)(property "Reference" "R35" (at 146.05 154.48000000000002 0) (effects (font (size 1 1)) ))(property "Value" "10k" (at 146.05 165.56 0) (effects (font (size 1 1)) ))(property "Footprint" "PRO:Resistor_SMD__R_0402_1005Metric" (at 146.05 160.02 0) (effects (font (size 1 1)) (hide yes)))(property "Datasheet" "" (at 146.05 160.02 0) (effects (font (size 1 1)) (hide yes)))(property "MPN" "RC0402FR-0710KL" (at 146.05 160.02 0) (effects (font (size 1 1)) (hide yes)))(pin "1")(pin "2"))(wire (pts (xy 138.43 160.02) (xy 133.35 160.02)) (stroke (width 0) (type default)))(global_label "JOY_ADC" (shape input) (at 133.35 160.02 0) (effects (font (size 0.8 0.8)) (justify left))(property "Intersheetrefs" "${INTERSHEET_REFS}" (at 133.35 160.02 0) (effects (font (size 0.8 0.8)) (hide yes))))(wire (pts (xy 153.67 160.02) (xy 158.75 160.02)) (stroke (width 0) (type default)))(global_label "JOY_RIGHT" (shape input) (at 158.75 160.02 180) (effects (font (size 0.8 0.8)) (justify right))(property "Intersheetrefs" "${INTERSHEET_REFS}" (at 158.75 160.02 0) (effects (font (size 0.8 0.8)) (hide yes))))(symbol (lib_id "PRO:R36") (at 240.03 160.02 0) (unit 1) (exclude_from_sim no) (in_bom yes) (on_board yes) (dnp no)(property "Reference" "R36" (at 240.03 154.48000000000002 0) (effects (font (size 1 1)) ))(property "Value" "22" (at 240.03 165.56 0) (effects (font (size 1 1)) ))(property "Footprint" "PRO:Resistor_SMD__R_0402_1005Metric" (at 240.03 160.02 0) (effects (font (size 1 1)) (hide yes)))(property "Datasheet" "" (at 240.03 160.02 0) (effects (font (size 1 1)) (hide yes)))(property "MPN" "RC0402FR-0722RL" (at 240.03 160.02 0) (effects (font (size 1 1)) (hide yes)))(pin "1")(pin "2"))(wire (pts (xy 232.41 160.02) (xy 227.33 160.02)) (stroke (width 0) (type default)))(global_label "JOY_ADC" (shape input) (at 227.33 160.02 0) (effects (font (size 0.8 0.8)) (justify left))(property "Intersheetrefs" "${INTERSHEET_REFS}" (at 227.33 160.02 0) (effects (font (size 0.8 0.8)) (hide yes))))(wire (pts (xy 247.65 160.02) (xy 252.73 160.02)) (stroke (width 0) (type default)))(global_label "JOY_PRESS" (shape input) (at 252.73 160.02 180) (effects (font (size 0.8 0.8)) (justify right))(property "Intersheetrefs" "${INTERSHEET_REFS}" (at 252.73 160.02 0) (effects (font (size 0.8 0.8)) (hide yes))))(symbol (lib_id "PRO:C34") (at 334.01 160.02 0) (unit 1) (exclude_from_sim no) (in_bom yes) (on_board yes) (dnp no)(property "Reference" "C34" (at 334.01 154.48000000000002 0) (effects (font (size 1 1)) ))(property "Value" "100n" (at 334.01 165.56 0) (effects (font (size 1 1)) ))(property "Footprint" "PRO:Capacitor_SMD__C_0402_1005Metric" (at 334.01 160.02 0) (effects (font (size 1 1)) (hide yes)))(property "Datasheet" "" (at 334.01 160.02 0) (effects (font (size 1 1)) (hide yes)))(property "MPN" "GRM155R71C104KA88D" (at 334.01 160.02 0) (effects (font (size 1 1)) (hide yes)))(pin "1")(pin "2"))(wire (pts (xy 326.39 160.02) (xy 321.31 160.02)) (stroke (width 0) (type default)))(global_label "JOY_ADC" (shape input) (at 321.31 160.02 0) (effects (font (size 0.8 0.8)) (justify left))(property "Intersheetrefs" "${INTERSHEET_REFS}" (at 321.31 160.02 0) (effects (font (size 0.8 0.8)) (hide yes))))(wire (pts (xy 341.63 160.02) (xy 346.71 160.02)) (stroke (width 0) (type default)))(global_label "GND" (shape input) (at 346.71 160.02 180) (effects (font (size 0.8 0.8)) (justify right))(property "Intersheetrefs" "${INTERSHEET_REFS}" (at 346.71 160.02 0) (effects (font (size 0.8 0.8)) (hide yes))))(symbol (lib_id "PRO:BZ1") (at 52.07 198.12 0) (unit 1) (exclude_from_sim no) (in_bom yes) (on_board yes) (dnp yes)(property "Reference" "BZ1" (at 52.07 192.58 0) (effects (font (size 1 1)) ))(property "Value" "PASSIVE PIEZO" (at 52.07 203.66 0) (effects (font (size 1 1)) ))(property "Footprint" "PRO:Buzzer_Beeper__Buzzer_Murata_PKLCS1212E" (at 52.07 198.12 0) (effects (font (size 1 1)) (hide yes)))(property "Datasheet" "" (at 52.07 198.12 0) (effects (font (size 1 1)) (hide yes)))(property "MPN" "PKLCS1212E4001-R1" (at 52.07 198.12 0) (effects (font (size 1 1)) (hide yes)))(pin "1")(pin "2"))(wire (pts (xy 44.45 198.12) (xy 39.37 198.12)) (stroke (width 0) (type default)))(global_label "3V3" (shape input) (at 39.37 198.12 0) (effects (font (size 0.8 0.8)) (justify left))(property "Intersheetrefs" "${INTERSHEET_REFS}" (at 39.37 198.12 0) (effects (font (size 0.8 0.8)) (hide yes))))(wire (pts (xy 59.69 198.12) (xy 64.77 198.12)) (stroke (width 0) (type default)))(global_label "BUZZ_LOW" (shape input) (at 64.77 198.12 180) (effects (font (size 0.8 0.8)) (justify right))(property "Intersheetrefs" "${INTERSHEET_REFS}" (at 64.77 198.12 0) (effects (font (size 0.8 0.8)) (hide yes))))(symbol (lib_id "PRO:Q1") (at 146.05 198.12 0) (unit 1) (exclude_from_sim no) (in_bom yes) (on_board yes) (dnp yes)(property "Reference" "Q1" (at 146.05 190.04 0) (effects (font (size 1 1)) ))(property "Value" "2N7002" (at 146.05 206.20000000000002 0) (effects (font (size 1 1)) ))(property "Footprint" "PRO:Package_TO_SOT_SMD__SOT-23" (at 146.05 198.12 0) (effects (font (size 1 1)) (hide yes)))(property "Datasheet" "" (at 146.05 198.12 0) (effects (font (size 1 1)) (hide yes)))(property "MPN" "2N7002,215" (at 146.05 198.12 0) (effects (font (size 1 1)) (hide yes)))(pin "1")(pin "2")(pin "3"))(wire (pts (xy 128.27 196.85) (xy 123.19 196.85)) (stroke (width 0) (type default)))(global_label "BUZZ_GATE" (shape input) (at 123.19 196.85 0) (effects (font (size 0.8 0.8)) (justify left))(property "Intersheetrefs" "${INTERSHEET_REFS}" (at 123.19 196.85 0) (effects (font (size 0.8 0.8)) (hide yes))))(wire (pts (xy 128.27 199.39) (xy 123.19 199.39)) (stroke (width 0) (type default)))(global_label "GND" (shape input) (at 123.19 199.39 0) (effects (font (size 0.8 0.8)) (justify left))(property "Intersheetrefs" "${INTERSHEET_REFS}" (at 123.19 199.39 0) (effects (font (size 0.8 0.8)) (hide yes))))(wire (pts (xy 163.83 196.85) (xy 168.91 196.85)) (stroke (width 0) (type default)))(global_label "BUZZ_LOW" (shape input) (at 168.91 196.85 180) (effects (font (size 0.8 0.8)) (justify right))(property "Intersheetrefs" "${INTERSHEET_REFS}" (at 168.91 196.85 0) (effects (font (size 0.8 0.8)) (hide yes))))(symbol (lib_id "PRO:R37") (at 240.03 198.12 0) (unit 1) (exclude_from_sim no) (in_bom yes) (on_board yes) (dnp yes)(property "Reference" "R37" (at 240.03 192.58 0) (effects (font (size 1 1)) ))(property "Value" "100" (at 240.03 203.66 0) (effects (font (size 1 1)) ))(property "Footprint" "PRO:Resistor_SMD__R_0402_1005Metric" (at 240.03 198.12 0) (effects (font (size 1 1)) (hide yes)))(property "Datasheet" "" (at 240.03 198.12 0) (effects (font (size 1 1)) (hide yes)))(property "MPN" "RC0402FR-07100RL" (at 240.03 198.12 0) (effects (font (size 1 1)) (hide yes)))(pin "1")(pin "2"))(wire (pts (xy 232.41 198.12) (xy 227.33 198.12)) (stroke (width 0) (type default)))(global_label "BUZZ_PWM" (shape input) (at 227.33 198.12 0) (effects (font (size 0.8 0.8)) (justify left))(property "Intersheetrefs" "${INTERSHEET_REFS}" (at 227.33 198.12 0) (effects (font (size 0.8 0.8)) (hide yes))))(wire (pts (xy 247.65 198.12) (xy 252.73 198.12)) (stroke (width 0) (type default)))(global_label "BUZZ_GATE" (shape input) (at 252.73 198.12 180) (effects (font (size 0.8 0.8)) (justify right))(property "Intersheetrefs" "${INTERSHEET_REFS}" (at 252.73 198.12 0) (effects (font (size 0.8 0.8)) (hide yes))))(symbol (lib_id "PRO:R38") (at 334.01 198.12 0) (unit 1) (exclude_from_sim no) (in_bom yes) (on_board yes) (dnp yes)(property "Reference" "R38" (at 334.01 192.58 0) (effects (font (size 1 1)) ))(property "Value" "100k" (at 334.01 203.66 0) (effects (font (size 1 1)) ))(property "Footprint" "PRO:Resistor_SMD__R_0402_1005Metric" (at 334.01 198.12 0) (effects (font (size 1 1)) (hide yes)))(property "Datasheet" "" (at 334.01 198.12 0) (effects (font (size 1 1)) (hide yes)))(property "MPN" "RC0402FR-07100KL" (at 334.01 198.12 0) (effects (font (size 1 1)) (hide yes)))(pin "1")(pin "2"))(wire (pts (xy 326.39 198.12) (xy 321.31 198.12)) (stroke (width 0) (type default)))(global_label "BUZZ_GATE" (shape input) (at 321.31 198.12 0) (effects (font (size 0.8 0.8)) (justify left))(property "Intersheetrefs" "${INTERSHEET_REFS}" (at 321.31 198.12 0) (effects (font (size 0.8 0.8)) (hide yes))))(wire (pts (xy 341.63 198.12) (xy 346.71 198.12)) (stroke (width 0) (type default)))(global_label "GND" (shape input) (at 346.71 198.12 180) (effects (font (size 0.8 0.8)) (justify right))(property "Intersheetrefs" "${INTERSHEET_REFS}" (at 346.71 198.12 0) (effects (font (size 0.8 0.8)) (hide yes))))(symbol (lib_id "PRO:R39") (at 52.07 236.22 0) (unit 1) (exclude_from_sim no) (in_bom yes) (on_board yes) (dnp yes)(property "Reference" "R39" (at 52.07 230.68 0) (effects (font (size 1 1)) ))(property "Value" "1k" (at 52.07 241.76 0) (effects (font (size 1 1)) ))(property "Footprint" "PRO:Resistor_SMD__R_0402_1005Metric" (at 52.07 236.22 0) (effects (font (size 1 1)) (hide yes)))(property "Datasheet" "" (at 52.07 236.22 0) (effects (font (size 1 1)) (hide yes)))(property "MPN" "RC0402FR-071KL" (at 52.07 236.22 0) (effects (font (size 1 1)) (hide yes)))(pin "1")(pin "2"))(wire (pts (xy 44.45 236.22) (xy 39.37 236.22)) (stroke (width 0) (type default)))(global_label "3V3" (shape input) (at 39.37 236.22 0) (effects (font (size 0.8 0.8)) (justify left))(property "Intersheetrefs" "${INTERSHEET_REFS}" (at 39.37 236.22 0) (effects (font (size 0.8 0.8)) (hide yes))))(wire (pts (xy 59.69 236.22) (xy 64.77 236.22)) (stroke (width 0) (type default)))(global_label "BUZZ_LOW" (shape input) (at 64.77 236.22 180) (effects (font (size 0.8 0.8)) (justify right))(property "Intersheetrefs" "${INTERSHEET_REFS}" (at 64.77 236.22 0) (effects (font (size 0.8 0.8)) (hide yes)))))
